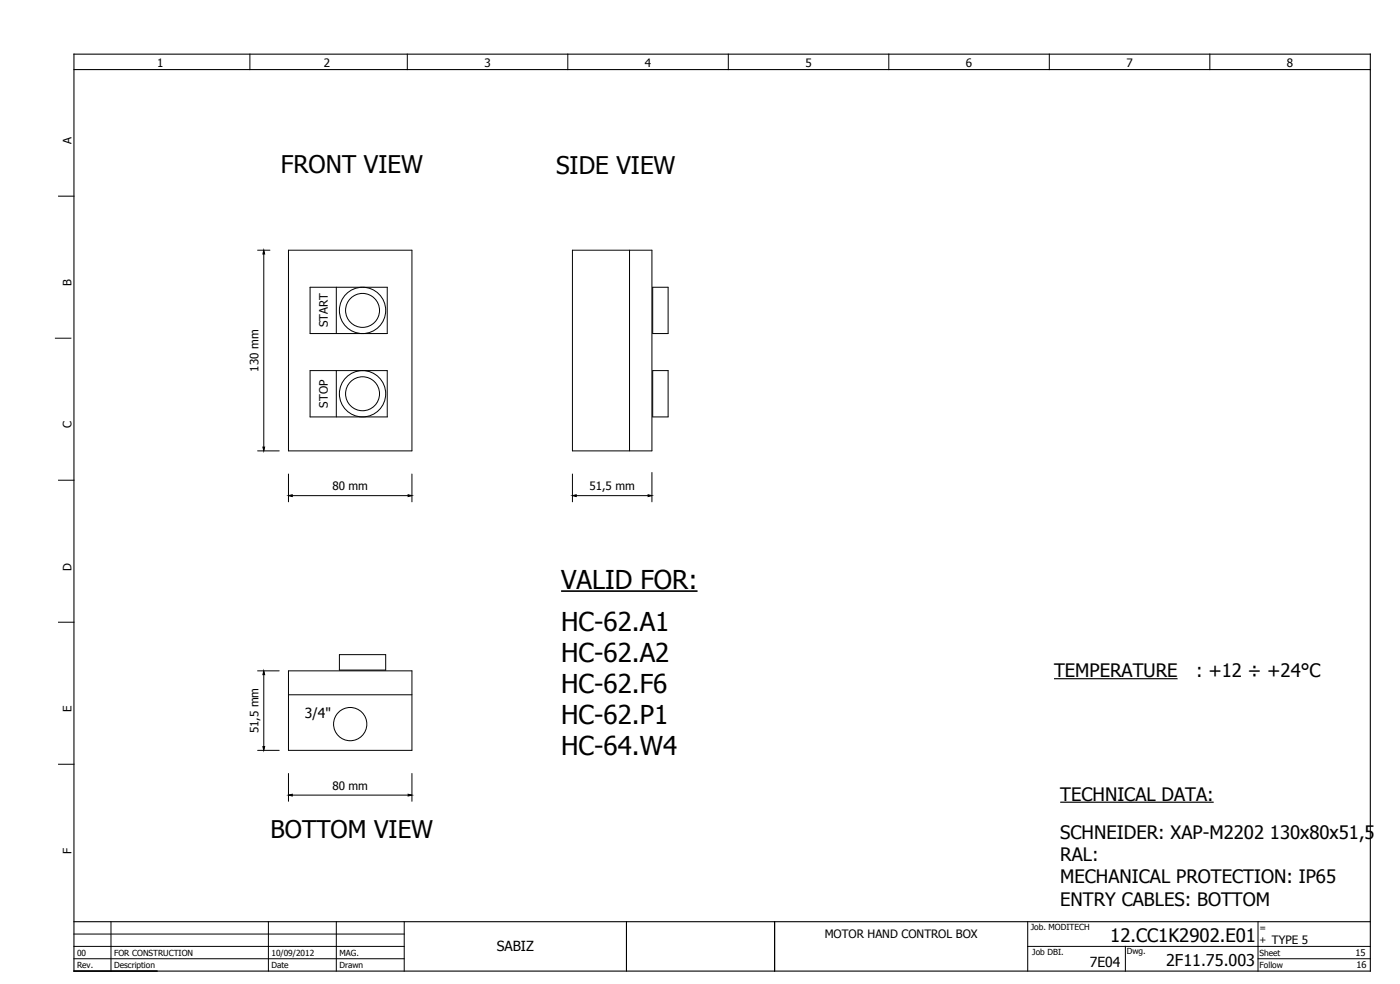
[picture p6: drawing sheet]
<svg xmlns="http://www.w3.org/2000/svg" width="434mm" height="305mm" viewBox="0 0 434 305" stroke-linecap="round" stroke-linejoin="round" font-family="sans-serif">
<g fill="none" stroke="#000" stroke-width=".31">
<path d="M77.5 16.8v4.8M126.3 16.8v4.8M176.1 16.8v4.8M225.9 16.8v4.8M275.7 16.8v4.8M325.5 16.8v4.8M375.3 16.8v4.8M18.2 60.8h4.7M79.9 77.6h3.8M81.8 78.1v61.2M89.5 77.6h38.3v62.2h-38.3zM177.6 77.6h24.6v62.2h-24.6z"/>
<path d="M195.3 77.6v62.2M96.2 89.1h23.9v14.3h-23.9zM104.3 89.1v14.3M202.5 89.1h4.7v14.3h-4.7zM17.2 104.9h4.8M96.2 114.9h23.9v14.4h-23.9zM104.3 114.9v14.4M202.5 114.9h4.7v14.4h-4.7zM79.9 139.8h6.7M18.2 148.9h4.7M89.5 147v8.6M90 153.7h37.3"/>
<path d="M127.8 147v8.6M177.6 147v8.6M178 153.7h23.7M202.2 146.5v9.1M18.2 193h4.7M79.9 208h6.7M81.8 208.5v23.7M89.5 208h38.3v24.7h-38.3zM89.5 215.5h38.3M105.3 203h14.3v4.8h-14.3zM18.2 237h4.7M79.9 232.7h6.7"/>
<path d="M89.5 239.9v8.6M127.8 239.9v8.6M90 246.6h37.3M22.9 289.7h102.5M22.9 293.5h102.5M22.9 297.3h102.5M34.4 285.8v15.4M83.3 285.8v15.4M104.3 285.8v15.4M125.4 285.8v15.4M240.3 285.8v15.4M318.8 285.8v15.4"/>
<path d="M318.8 293.5h106.3M349.1 293.5v7.7M390.2 285.8v15.4M390.2 297.3h34.9"/>
<circle cx="112.5" cy="96.3" r="7.2"/>
<circle cx="112.5" cy="96.3" r="5.3"/>
<circle cx="112.5" cy="122.1" r="7.2"/>
<circle cx="112.5" cy="122.1" r="5.3"/>
<circle cx="108.6" cy="224.6" r="5.2"/>
</g>
<path d="M22.9 16.8h402.2v284.4h-402.2zM22.9 21.6h402.2M22.9 285.8h402.2M194.3 285.8v15.4M240.3 285.8v15.4" fill="none" stroke="#000" stroke-width=".34"/>
<path d="M327 210.5h38.3M328.9 248.8h47.6" fill="none" stroke="#000" stroke-width=".36"/>
<path d="M174 183.3h42.4" fill="none" stroke="#000" stroke-width=".51"/>
<path d="M81.8 77.6l.3 1.2h-.6zM81.5 138.6h.6l-.3 1.2zM89.5 153.7l1.2-.3v.6zM126.6 153.4l1.2 .3-1.2 .3zM177.6 153.7l1.2-.3v.6zM201 153.4l1.2 .3-1.2 .3zM81.8 208l.3 1.2h-.6zM81.5 231.5h.6l-.3 1.2zM89.5 246.6l1.2-.3v.6zM126.6 246.3l1.2 .3-1.2 .3z" fill="#000" stroke="#000" stroke-width=".31"/>
<g font-size="8">
<text x="174" y="182.6">VALID FOR:</text>
<text x="174" y="195.6">HC-62.A1</text>
<text x="174" y="205.2">HC-62.A2</text>
<text x="174" y="214.9">HC-62.F6</text>
<text x="174" y="224.5">HC-62.P1</text>
<text x="174" y="234.2">HC-64.W4</text>
</g>
<g font-size="7.5">
<text x="87.1" y="53.6">FRONT VIEW</text>
<text x="172.5" y="54.1">SIDE VIEW</text>
<text x="83.9" y="260">BOTTOM VIEW</text>
</g>
<g font-size="5.7">
<text x="327" y="210">TEMPERATURE</text>
<text x="371" y="210">: +12 ÷ +24°C</text>
<text x="328.9" y="248.3">TECHNICAL DATA:</text>
<text x="328.9" y="260.2">SCHNEIDER: XAP-M2202 130x80x51,5</text>
<text x="328.9" y="267.1">RAL:</text>
<text x="328.9" y="274">MECHANICAL PROTECTION: IP65</text>
<text x="328.9" y="280.9">ENTRY CABLES: BOTTOM</text>
<text x="344.4" y="292.1">12.CC1K2902.E01</text>
</g>
<text font-size="5" x="361.7" y="299.6">2F11.75.003</text>
<g font-size="4.3">
<text x="94.6" y="222.6">3/4&quot;</text>
<text x="154.1" y="295">SABIZ</text>
<text x="338" y="299.8">7E04</text>
</g>
<g font-size="3.6">
<text x="48.8" y="20.9">1</text>
<text x="100.5" y="20.9">2</text>
<text x="150.3" y="20.9">3</text>
<text x="200" y="20.9">4</text>
<text x="249.8" y="20.9">5</text>
<text x="299.6" y="20.9">6</text>
<text x="349.4" y="20.9">7</text>
<text x="399.2" y="20.9">8</text>
<text x="22.2" y="44.7" transform="rotate(-90 22.2 44.7)">A</text>
<text x="22.2" y="88.7" transform="rotate(-90 22.2 88.7)">B</text>
<text x="101.7" y="101.5" transform="rotate(-90 101.7 101.5)">START</text>
<text x="80.1" y="115.2" transform="rotate(-90 80.1 115.2)">130 mm</text>
<text x="101.7" y="126.4" transform="rotate(-90 101.7 126.4)">STOP</text>
<text x="22.2" y="132.8" transform="rotate(-90 22.2 132.8)">C</text>
<text x="103.1" y="152">80 mm</text>
<text x="182.8" y="152">51,5 mm</text>
<text x="22.2" y="176.9" transform="rotate(-90 22.2 176.9)">D</text>
<text x="22.2" y="220.8" transform="rotate(-90 22.2 220.8)">E</text>
<text x="80.1" y="227.4" transform="rotate(-90 80.1 227.4)">51,5 mm</text>
<text x="103.1" y="244.9">80 mm</text>
<text x="22.2" y="264.7" transform="rotate(-90 22.2 264.7)">F</text>
<text x="255.8" y="291">MOTOR HAND CONTROL BOX</text>
<text x="394.5" y="292.9">TYPE 5</text>
</g>
<g font-size="2.9">
<text x="390.7" y="288.7">=</text>
<text x="390.7" y="292.5">+</text>
<text x="420.5" y="296.4">15</text>
<text x="420.7" y="300.3">16</text>
</g>
<g font-size="2.6">
<text x="319.7" y="288.5">Job. MODITECH</text>
<text x="23.9" y="296.4">00</text>
<text x="35.4" y="296.4">FOR CONSTRUCTION</text>
<text x="84.2" y="296.4">10/09/2012</text>
<text x="105.3" y="296.4">MAG.</text>
<text x="320.2" y="296.1">Job DBI.</text>
<text x="349.5" y="295.7">Dwg.</text>
<text x="390.7" y="296.4">Sheet</text>
<text x="23.9" y="300.2">Rev.</text>
<text x="35.4" y="300.2">Description</text>
<text x="84.2" y="300.2">Date</text>
<text x="105.3" y="300.2">Drawn</text>
<text x="390.7" y="300.2">Follow</text>
</g>
</svg>
